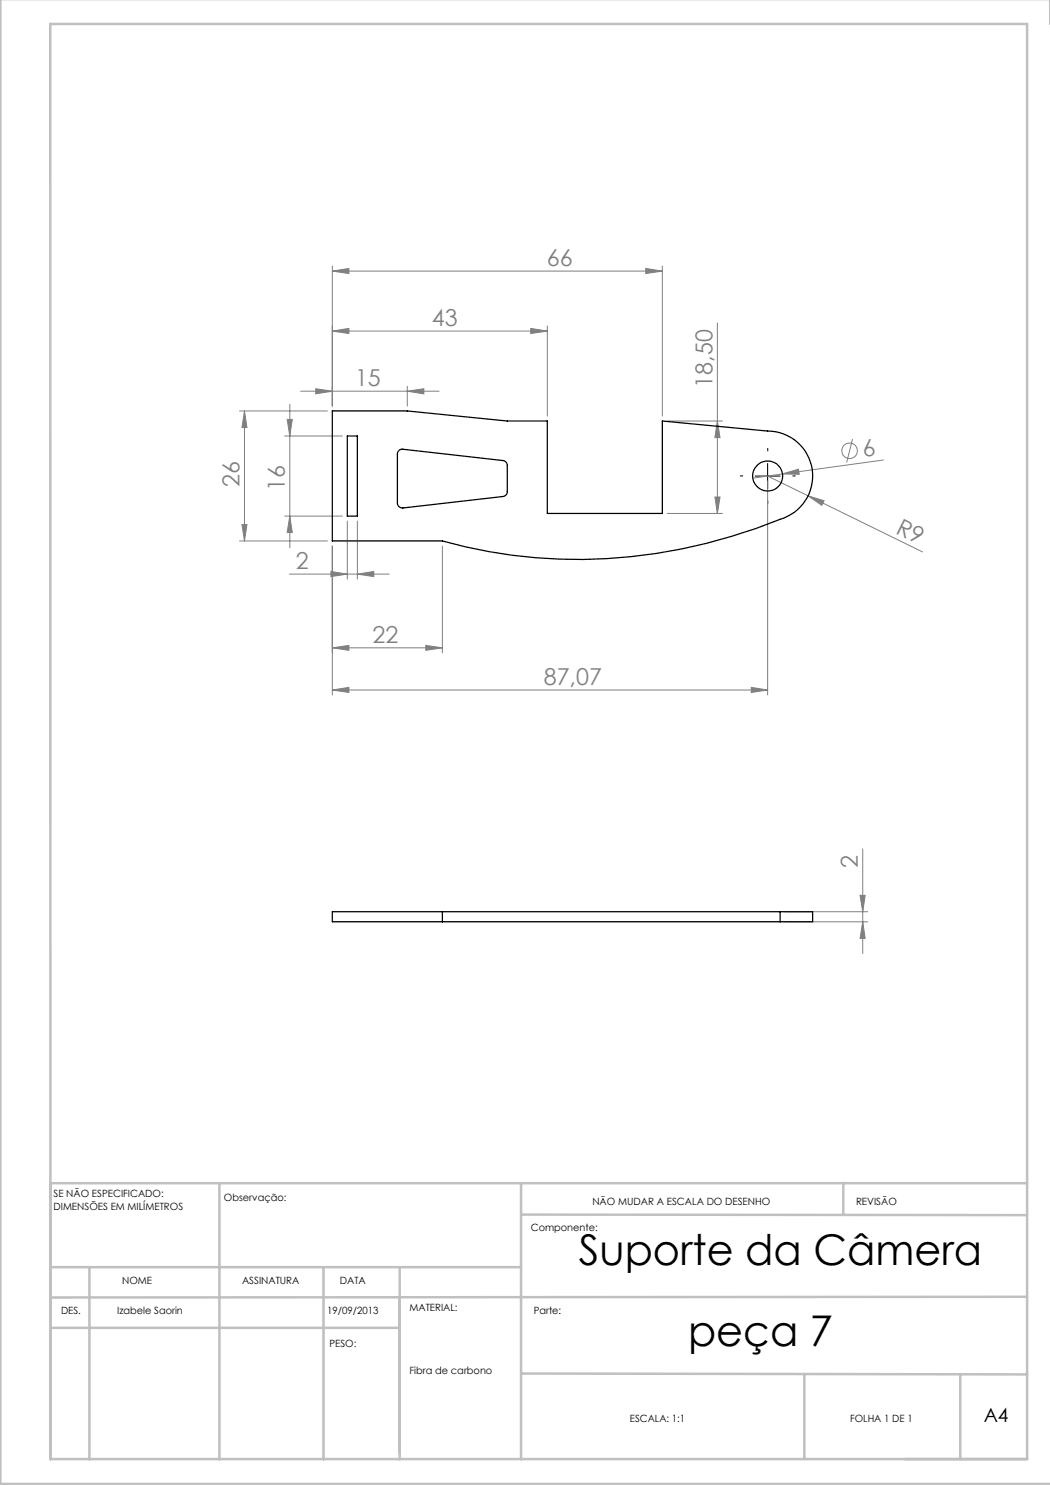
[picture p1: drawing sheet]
<svg xmlns="http://www.w3.org/2000/svg" width="210mm" height="297mm" viewBox="0 0 210 297" stroke-linecap="round" stroke-linejoin="round" font-family="sans-serif">
<g fill="none" stroke="#808080" stroke-width=".2">
<path d="M66.5 54.2l3.3-.5v1zM66.5 53.2v28M66.5 54.2h66M129.2 53.7l3.3 .5-3.3 .5zM132.5 53.2v30M60.1 78.2h27.7M63.1 77.7l3.4 .5-3.4 .6zM66.5 66.2l3.3-.5v1zM66.5 66.2h43M81.5 78.2l3.3-.5v1.1zM81.5 77.3v3.9M106.2 65.7l3.3 .5-3.3 .5z"/>
<path d="M109.5 65.2v18M143.5 64.6v38.1M47.9 82.2h17.6M48.9 82.2v26M48.9 82.2l.5 3.3h-1zM56.9 87.2h11.6M57.4 83.9h1.1l-.5 3.3zM58 80.9v28.7M133.5 84.2h11M143 99.4h1l-.5 3.3zM143.5 84.2l.5 3.3h-1zM153.5 96.2v42.8"/>
<path d="M153.5 95.2l31 15.2M156.5 94.8l3.2-1 .1 1.1zM156.5 94.8l-5.9 .8M161.6 99.2l3.2 1-.4 .9zM170.5 87.8l-1.2 4.7M176.7 92l-20.2 2.8M47.9 108.2h17.6M48.4 104.9h1l-.5 3.3zM56.9 103.2h11.6M57.9 114.8h19.9M58 103.2l.5 3.3h-1.1zM66.2 114.3l3.3 .5-3.3 .5z"/>
<path d="M66.5 109.2v29.8M69.5 104.2v11.6M71.5 114.8l3.3-.5v1zM71.5 104.2v11.6M88.5 109.2v21.4M133.5 102.7h11M66.5 138l3.3-.5v1zM66.5 129.6l3.3-.5v1zM66.5 138h87M66.5 129.6h22M85.2 129.1l3.3 .5-3.3 .5zM150.2 137.5l3.3 .5-3.3 .5z"/>
<path d="M172 179.1h1l-.5 3.2zM172.5 169.8v20.9M157 182.3h16.5M157 184.4h16.5M172.5 184.4l.5 3.3h-1z"/>
<circle cx="169.9" cy="90.2" r="1.55"/>
</g>
<path d="M148.6 95.2h-.5M153.6 90.2v-.5M158.6 95.2h.5M153.6 100.2v.5" fill="none" stroke="#000" stroke-width=".2" stroke-dasharray="15.2 1.3 1.3 1.3"/>
<path d="M151 95.2h5M153.5 92.7v5" fill="none" stroke="#000" stroke-width=".2"/>
<g fill="none" stroke="#c0c0c0" stroke-width=".5">
<path d="M.1 -.1v296.9h210M210 0v4.8M10.1 4.8h195.3v287h-195.3zM43.9 236.6v55.3M104.2 236.6v55.3M168.7 236.6v6.3M205.4 236.6h-195.3v55.3M10.1 253.4h94.1M17.9 253.6v38.3M64.7 253.6v38.3M79.9 253.4v38.5M104.2 242.9l101.2 .1"/>
<path d="M205.4 259.4l-195.3 .1M10.1 265.6h69.8M104.2 274.7l101.2 .2M160.9 274.8v17M192.1 274.8v17"/>
</g>
<g fill="#808080">
<path d="M156.5 94.8l3.2-1 .1 1.1z"/>
<path d="M161.6 99.2l3.2 1-.4 .9z"/>
<path d="M66.5 138l3.3-.5v1zM150.2 137.5l3.3 .5-3.3 .5zM66.5 129.6l3.3-.5v1zM85.2 129.1l3.3 .5-3.3 .5zM66.5 66.2l3.3-.5v1zM106.2 65.7l3.3 .5-3.3 .5zM66.5 54.2l3.3-.5v1zM129.2 53.7l3.3 .5-3.3 .5zM66.2 114.3l3.3 .5-3.3 .5zM71.5 114.8l3.3-.5v1z"/>
<path d="M81.5 78.2l3.3-.5v1.1zM63.1 77.7l3.4 .5-3.4 .6z"/>
<path d="M48.9 82.2l.5 3.3h-1zM48.4 104.9h1l-.5 3.3zM57.4 83.9h1.1l-.5 3.3zM58 103.2l.5 3.3h-1.1zM143.5 84.2l.5 3.3h-1zM143 99.4h1l-.5 3.3zM172 179.1h1l-.5 3.2zM172.5 184.4l.5 3.3h-1z"/>
</g>
<g fill="none" stroke="#000" stroke-width=".25">
<path d="M66.5 82.2h15l20 2h8v18.5h23v-18.5l21 2a9 9 0 0 1 9 7.7 9 9 0 0 1-6.5 10 104.4 104.4 0 0 1-67.5 4.3h-22zM69.5 87.2h2v16h-2zM79.8 90.1l.6-.3 20.2 2.3a.97 .97 0 0 1 .9 1v5.2a.97 .97 0 0 1-.9 1l-20 2.3a1.03 1.03 0 0 1-1.1-1v-10zM88.5 182.3h67.5M88.5 184.4h67.5M88.5 182.3h-22v2.1h22M88.5 182.3v2.1M156 182.3h6.5v2.1h-6.5M156 182.3v2.1"/>
<circle cx="153.5" cy="95.2" r="3"/>
</g>
<g font-size="8.5">
<text x="115.8" y="253.1">Suporte da Câmera</text>
<text x="137.6" y="269.3">peça 7</text>
</g>
<g font-size="4.7" fill="#808080">
<text x="109.4" y="53.2">66</text>
<text x="86.4" y="65.2">43</text>
<text x="71" y="77.2">15</text>
<text x="142.5" y="77.5" transform="rotate(-90 142.5 77.5)">18,50</text>
<text x="172.7" y="91.5" transform="rotate(-8 172.7 91.5)">6</text>
<text x="47.9" y="97.4" transform="rotate(-90 47.9 97.4)">26</text>
<text x="56.9" y="98.3" transform="rotate(-90 56.9 98.3)">16</text>
<text x="178.9" y="106.5" transform="rotate(26 178.9 106.5)">R9</text>
<text x="59.2" y="113.8">2</text>
<text x="74.5" y="128.5">22</text>
<text x="108.8" y="137">87,07</text>
<text x="171.5" y="173.6" transform="rotate(-90 171.5 173.6)">2</text>
</g>
<text font-size="3.9" x="196.8" y="284.5">A4</text>
<g font-size="2">
<text x="10.7" y="239.5">SE NÃO ESPECIFICADO:</text>
<text x="10.7" y="242">DIMENSÕES EM MILÍMETROS</text>
<text x="44.8" y="240.3">Observação:</text>
<text x="118.5" y="240.9">NÃO MUDAR A ESCALA DO DESENHO</text>
<text x="171.2" y="240.9">REVISÃO</text>
<text x="106.2" y="246.2">Componente:</text>
<text x="24.4" y="256.9">NOME</text>
<text x="48.4" y="256.9">ASSINATURA</text>
<text x="68" y="256.9">DATA</text>
<text x="12.2" y="262.7">DES.</text>
<text x="23.4" y="262.7">Izabele Saorin</text>
<text x="65.4" y="262.7">19/09/2013</text>
<text x="81.9" y="262.3">MATERIAL:</text>
<text x="106.7" y="262.7">Parte:</text>
<text x="65.9" y="269.3">PESO:</text>
<text x="81.9" y="274.8">Fibra de carbono</text>
<text x="126" y="284.5">ESCALA: 1:1</text>
<text x="170" y="284.5">FOLHA 1 DE 1</text>
</g>
</svg>
